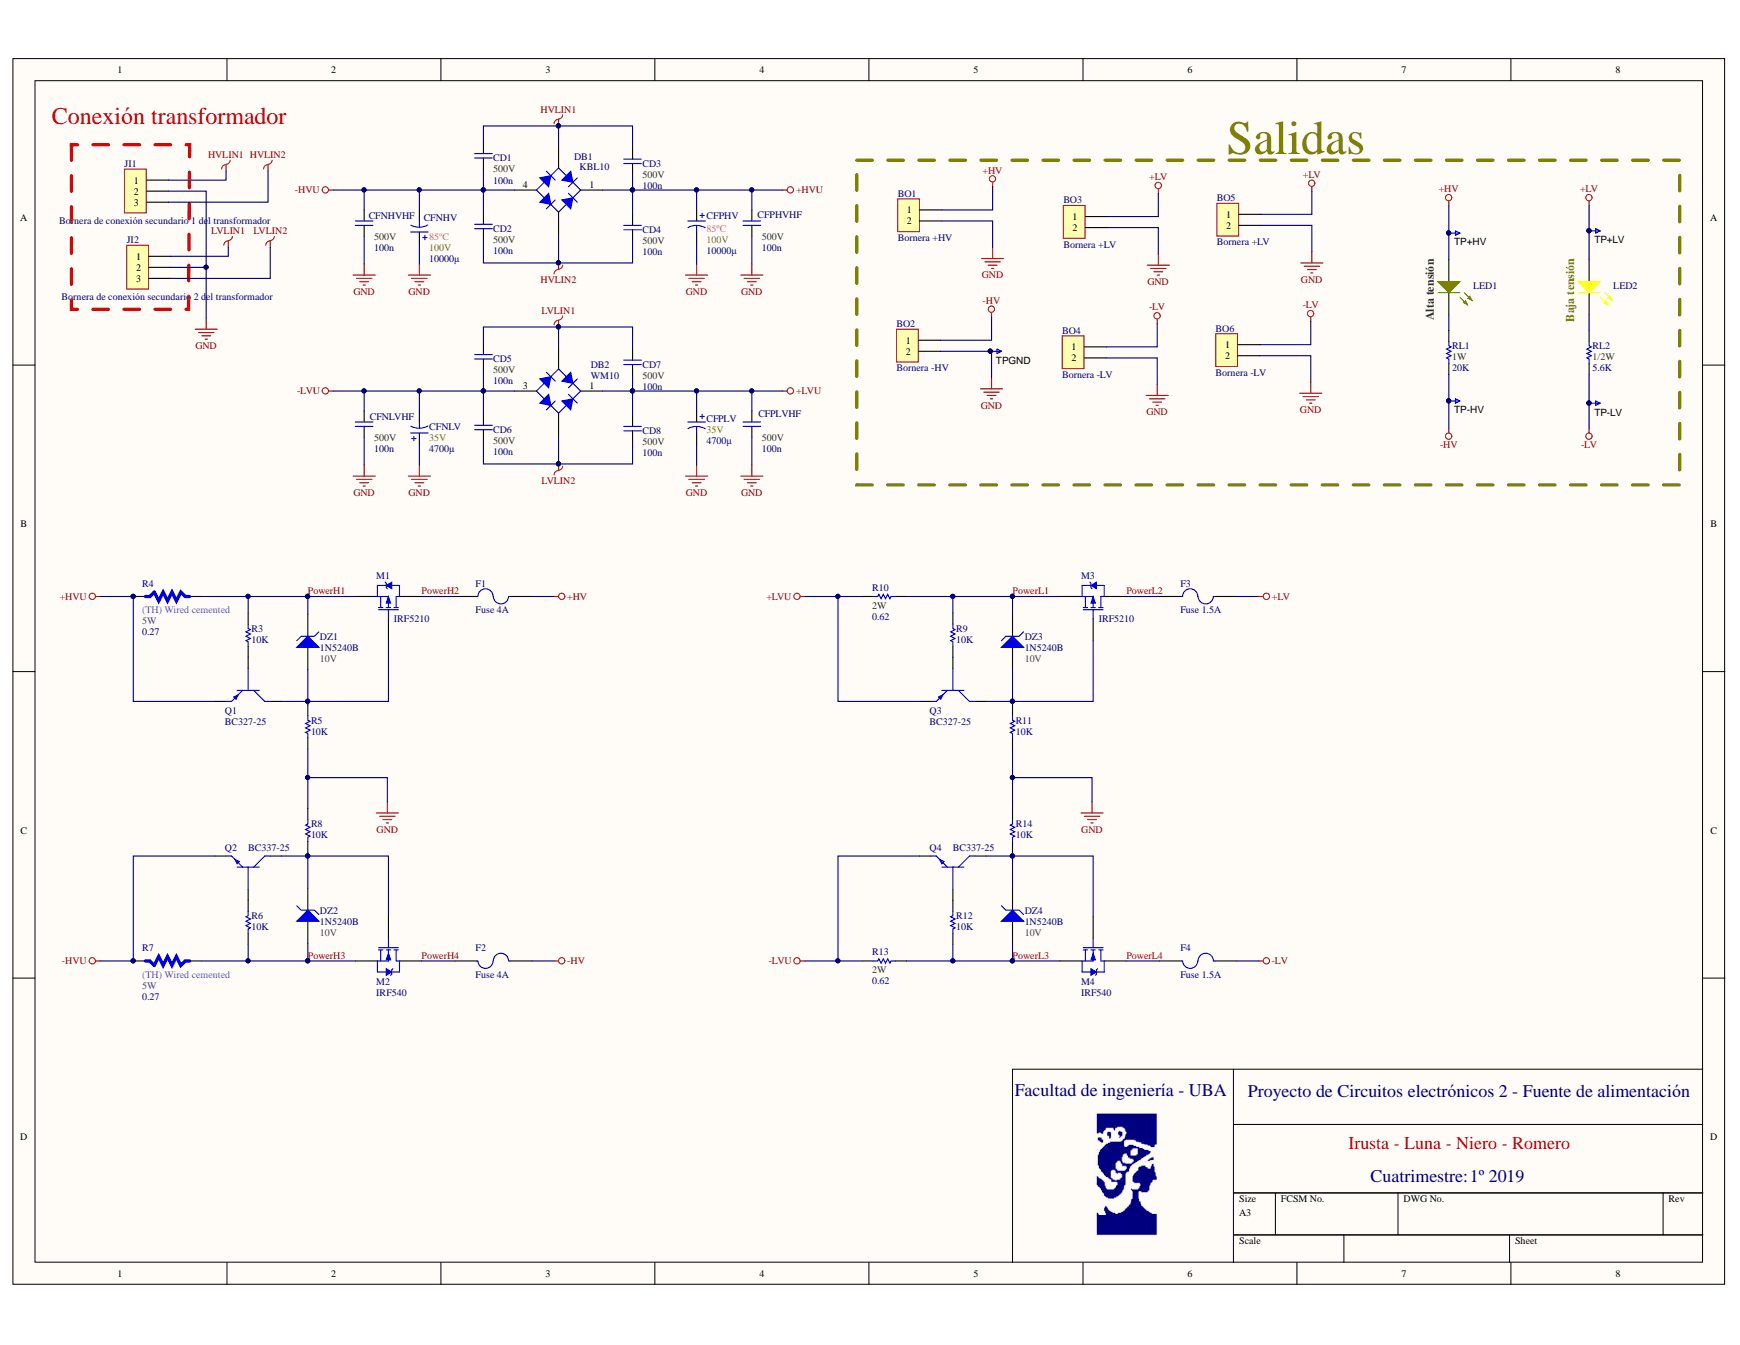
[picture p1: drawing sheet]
# Altium project power_supply.PrjPCB
Cuatrimestre: 1º 2019; Grupo: Irusta - Luna - Niero - Romero; Organización: Facultad de ingeniería - UBA; Project Name: Proyecto de Circuitos electrónicos 2 - Fuente de alimentación
1 sheet, 63 parts. Net scope: global (net labels, ports and power ports of the same name join across sheets).
Board file: power_supply.PcbDoc

## Sheet power_supply.SchDoc
size A3

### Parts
BO1  Bornera +HV  [TE-C-282822-2-C-PLUGGED]
BO2  Bornera -HV  [TE-C-282822-2-C-PLUGGED]
BO3  Bornera +LV  [TE-C-282822-2-C-PLUGGED]
BO4  Bornera -LV  [TE-C-282822-2-C-PLUGGED]
BO5  Bornera +LV  [TE-C-282822-2-C-PLUGGED]
BO6  Bornera -LV  [TE-C-282822-2-C-PLUGGED]
CD1  value 100n  Voltage: 500V  [Cer. pitch 5.0mm height 5.5mm]  (hidden comment: Cer. 100n 500V 10%)
CD2  value 100n  Voltage: 500V  [Cer. pitch 5.0mm height 5.5mm]  (hidden comment: Cer. 100n 500V 10%)
CD3  value 100n  Voltage: 500V  [Cer. pitch 5.0mm height 5.5mm]  (hidden comment: Cer. 100n 500V 10%)
CD4  value 100n  Voltage: 500V  [Cer. pitch 5.0mm height 5.5mm]  (hidden comment: Cer. 100n 500V 10%)
CD5  value 100n  Voltage: 500V  [Cer. pitch 5.0mm height 5.5mm]  (hidden comment: Cer. 100n 500V 10%)
CD6  value 100n  Voltage: 500V  [Cer. pitch 5.0mm height 5.5mm]  (hidden comment: Cer. 100n 500V 10%)
CD7  value 100n  Voltage: 500V  [Cer. pitch 5.0mm height 5.5mm]  (hidden comment: Cer. 100n 500V 10%)
CD8  value 100n  Voltage: 500V  [Cer. pitch 5.0mm height 5.5mm]  (hidden comment: Cer. 100n 500V 10%)
CFNHV  value 10000μ  Temperature: 85ºC  Voltage: 100V  [Al. Electrolytic 35.0mmx50.0mmx10mm-CLEAN]  (hidden comment: Al. Elect. 10000u 100V 20% 85º)
CFNHVHF  value 100n  Voltage: 500V  [Cer. pitch 5.0mm height 5.5mm]  (hidden comment: Cer. 100n 500V 10%)
CFNLV  value 4700μ  Voltage: 35V  [Al. Electrolytic 18.0mmx36.0mmx7.5mm]  (hidden comment: Al. Elect. 4700u 35V 20%)
CFNLVHF  value 100n  Voltage: 500V  [Cer. pitch 5.0mm height 5.5mm]  (hidden comment: Cer. 100n 500V 10%)
CFPHV  value 10000μ  Temperature: 85ºC  Voltage: 100V  [Al. Electrolytic 35.0mmx50.0mmx10mm-CLEAN]  (hidden comment: Al. Elect. 10000u 100V 20% 85º)
CFPHVHF  value 100n  Voltage: 500V  [Cer. pitch 5.0mm height 5.5mm]  (hidden comment: Cer. 100n 500V 10%)
CFPLV  value 4700μ  Voltage: 35V  [Al. Electrolytic 18.0mmx36.0mmx7.5mm]  (hidden comment: Al. Elect. 4700u 35V 20%)
CFPLVHF  value 100n  Voltage: 500V  [Cer. pitch 5.0mm height 5.5mm]  (hidden comment: Cer. 100n 500V 10%)
DB1  KBL10  [KBL]
DB2  WM10  [WOM-4]
DZ1  1N5240B  ZV: 10V  [DO-35-0.3mil]
DZ2  1N5240B  ZV: 10V  [DO-35-0.3mil]
DZ3  1N5240B  ZV: 10V  [DO-35-0.3mil]
DZ4  1N5240B  ZV: 10V  [DO-35-0.3mil]
F1  Fuse 4A  [DINKLE FUSE HOLDER 5X20]
F2  Fuse 4A  [DINKLE FUSE HOLDER 5X20]
F3  Fuse 1.5A  [DINKLE FUSE HOLDER 5X20]
F4  Fuse 1.5A  [DINKLE FUSE HOLDER 5X20]
JI1  Bornera de conexión secundario 1 del transformador  [TE-C-282822-3-C-PLUGGED]
JI2  Bornera de conexión secundario 2 del transformador  [TE-C-282822-3-C-PLUGGED]
LED1  Alta tensión  [LED_5MM_GREEN]
LED2  Baja tensión  [LED_5MM_YELLOW]
M1  IRF5210  [TO-220-FULL]
M2  IRF540  [TO-220-FULL]
M3  IRF5210  [TO-220-FULL]
M4  IRF540  [TO-220-FULL]
Q1  BC327-25  [TO-92-1]
Q2  BC337-25  [TO-92-1]
Q3  BC327-25  [TO-92-1]
Q4  BC337-25  [TO-92-1]
R3  value 10K  [AXIAL-0.4-E24-0_25W-10k]  (hidden comment: Resistor 10K 1/4W 5%)
R4  value 0.27  Type: (TH) Wired cemented  Power: 5W  [Cemented resistor 0.27 5W 5%]  (hidden comment: Cemented resistor 0.27 5W 5%)
R5  value 10K  [AXIAL-0.4-E24-0_25W-10k]  (hidden comment: Resistor 10K 1/4W 5%)
R6  value 10K  [AXIAL-0.4-E24-0_25W-10k]  (hidden comment: Resistor 10K 1/4W 5%)
R7  value 0.27  Type: (TH) Wired cemented  Power: 5W  [Cemented resistor 0.27 5W 5%]  (hidden comment: Cemented resistor 0.27 5W 5%)
R8  value 10K  [AXIAL-0.4-E24-0_25W-10k]  (hidden comment: Resistor 10K 1/4W 5%)
R9  value 10K  [AXIAL-0.4-E24-0_25W-10k]  (hidden comment: Resistor 10K 1/4W 5%)
R10  value 0.62  Power: 2W  [AXIAL-0.6-E24-2W-0.62]  (hidden comment: Resistor 0.62 2W 5%)
R11  value 10K  [AXIAL-0.4-E24-0_25W-10k]  (hidden comment: Resistor 10K 1/4W 5%)
R12  value 10K  [AXIAL-0.4-E24-0_25W-10k]  (hidden comment: Resistor 10K 1/4W 5%)
R13  value 0.62  Power: 2W  [AXIAL-0.6-E24-2W-0.62]  (hidden comment: Resistor 0.62 2W 5%)
R14  value 10K  [AXIAL-0.4-E24-0_25W-10k]  (hidden comment: Resistor 10K 1/4W 5%)
RL1  value 20K  Power: 1W  [AXIAL-0.6-E24-1W-20K]  (hidden comment: Resistor 20K 1W 5%)
RL2  value 5.6K  Power: 1/2W  [AXIAL-0.5-E24-0_5W-5.6K]  (hidden comment: Resistor 5.6K 1/2W 5%)
TP+HV  TESTPOINT_THT  [TP-THT-MULTI]  (value not drawn)
TP+LV  TESTPOINT_THT  [TP-THT-MULTI]  (value not drawn)
TP-HV  TESTPOINT_THT  [TP-THT-MULTI]  (value not drawn)
TP-LV  TESTPOINT_THT  [TP-THT-MULTI]  (value not drawn)
TPGND  TESTPOINT_THT  [TP-THT-MULTI]  (value not drawn)

### Blocks framed on the sheet
Salidas: BO1-BO6 LED1 LED2 RL1 RL2 TP+HV TP+LV TP-HV TP-LV TPGND

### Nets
+HV: BO1.1 F1.1 LED1.A TP+HV.1
+HVU: CD3.1 CD4.2 CFPHV.1 CFPHVHF.2 DB1.1(V+) Q1.3(E) R4.1
+LV: BO3.1 BO5.1 F3.1 LED2.A TP+LV.1
+LVU: CD7.1 CD8.2 CFPLV.1 CFPLVHF.2 DB2.1(V+) Q3.3(E) R10.1
-HV: BO2.1 F2.1 RL1.1 TP-HV.1
-HVU: CD1.1 CD2.2 CFNHV.2 CFNHVHF.2 DB1.4(V-) Q2.3(E) R7.1
-LV: BO4.1 BO6.1 F4.1 RL2.1 TP-LV.1
-LVU: CD5.1 CD6.2 CFNLV.2 CFNLVHF.2 DB2.3(V-) Q4.3(E) R13.1
GND: BO1.2 BO2.2 BO3.2 BO4.2 BO5.2 BO6.2 CFNHV.1 CFNHVHF.1 CFNLV.1 CFNLVHF.1 CFPHV.2 CFPHVHF.1 CFPLV.2 CFPLVHF.1 JI1.2 JI2.2 R5.1 R8.1 R11.1 R14.1 TPGND.1
HVLIN1: CD1.2 CD3.2 DB1.2(AC1) JI1.1
HVLIN2: CD2.1 CD4.1 DB1.3(AC2) JI1.3
LVLIN1: CD5.2 CD7.2 DB2.4(AC2) JI2.1
LVLIN2: CD6.1 CD8.1 DB2.2(AC1) JI2.3
PowerH1: DZ1.2(K) M1.3(S) R3.2 R4.2
PowerH2: F1.2 M1.2(D)
PowerH3: DZ2.1(A) M2.3(S) R6.2 R7.2
PowerH4: F2.2 M2.2(D)
PowerL1: DZ3.2(K) M3.3(S) R9.2 R10.2
PowerL2: F3.2 M3.2(D)
PowerL3: DZ4.1(A) M4.3(S) R12.2 R13.2
PowerL4: F4.2 M4.2(D)
NetDZ1_1: DZ1.1(A) M1.1(G) Q1.1(C) R5.2
NetDZ2_2: DZ2.2(K) M2.1(G) Q2.1(C) R8.2
NetDZ3_1: DZ3.1(A) M3.1(G) Q3.1(C) R11.2
NetDZ4_2: DZ4.2(K) M4.1(G) Q4.1(C) R14.2
NetLED1_K: LED1.K RL1.2
NetLED2_K: LED2.K RL2.2
NetQ1_2: Q1.2(B) R3.1
NetQ2_2: Q2.2(B) R6.1
NetQ3_2: Q3.2(B) R9.1
NetQ4_2: Q4.2(B) R12.1

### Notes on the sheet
- Conexión transformador
- Cuatrimestre:
